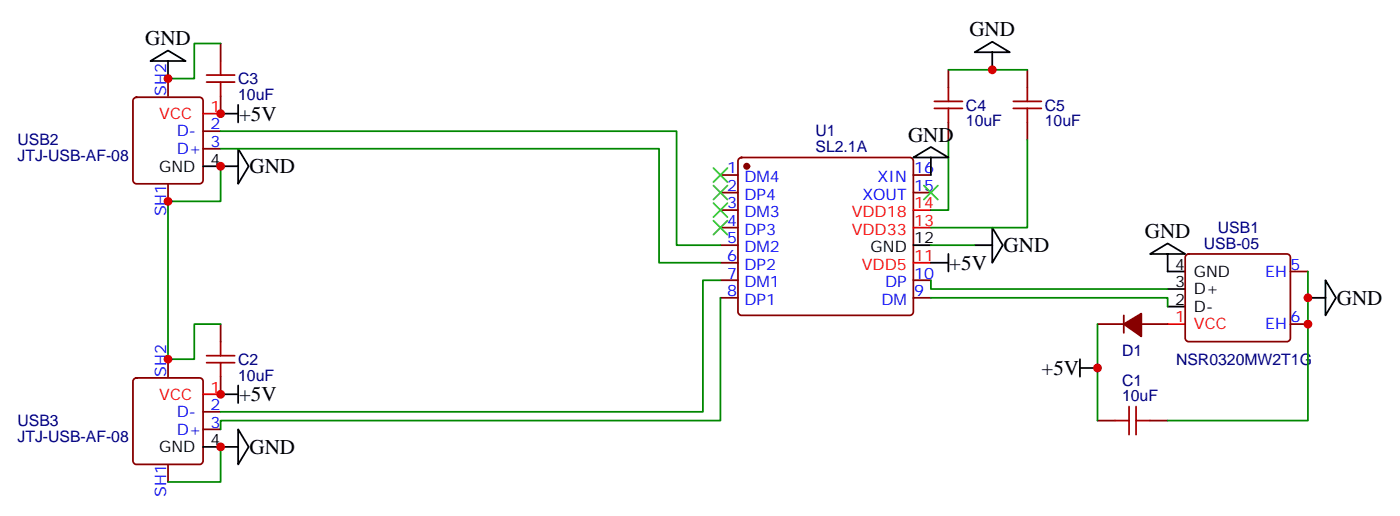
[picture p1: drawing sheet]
<svg xmlns="http://www.w3.org/2000/svg" width="282mm" height="104mm" viewBox="0 0 282 104" stroke-linecap="round" stroke-linejoin="round" font-family="sans-serif">
<g fill="none" stroke="#870000" stroke-width=".35">
<path d="M27 19.8l.4-.2h12.7a.71 .71 0 0 1 .8 .7v16a.76 .76 0 0 1-.8 .7h-12.7a.76 .76 0 0 1-.7-.7v-16zM33.8 15.8v3.5M44.4 8.7v3.6M44.4 19.3v3.6M190.8 14v3.6M206.7 14v3.6M33.8 37v3.5M40.9 26.4h3.5M40.9 29.9h3.5M144.9 35.2h3.5M144.9 38.7h3.5M148.7 31.9l.5-.2h33.8a.71 .71 0 0 1 .7 .7v30.3a.76 .76 0 0 1-.7 .7h-33.8a.76 .76 0 0 1-.8-.7v-30.3z"/>
<path d="M183.7 35.2h3.6M183.7 38.7h3.6M190.8 24.6v3.6M206.7 24.6v3.6M144.9 42.3h3.5M144.9 45.8h3.5M144.9 49.3h3.5M144.9 52.8h3.5M144.9 56.4h3.5M144.9 59.9h3.5M183.7 56.4h3.6M183.7 59.9h3.6"/>
<path d="M238.6 51.3l.5-.2h19.8a.71 .71 0 0 1 .7 .7v16.2a.76 .76 0 0 1-.7 .7h-19.8a.76 .76 0 0 1-.7-.7v-16.2zM259.6 54.6h3.5M27 76.2l.4-.2h12.7a.71 .71 0 0 1 .8 .7v16a.76 .76 0 0 1-.8 .7h-12.7a.76 .76 0 0 1-.7-.7v-16zM33.8 72.2v3.6M44.4 65.2v3.5M44.4 75.8v3.5M220.8 65.2h5.3M226.1 63.4v3.6M229.6 65.2h5.3M259.6 65.2h3.5M33.8 93.4v3.5M40.9 82.8h3.5"/>
<path d="M40.9 86.4h3.5M220.8 84.6h3.5M231.4 84.6h3.5"/>
</g>
<g fill="none" stroke="#000" stroke-width=".35">
<path d="M30.3 12.3l3.5-2.1 3.5 2.1zM33.8 12.3v3.5M196.1 10.5l3.5-2.1 3.5 2.1zM199.6 10.5v3.5M40.9 33.4h7M44.4 22.9h3.5M47.9 29.9l2.1 3.5-2.1 3.6zM47.9 21.1v3.5M183.7 31.7l3.6-2.1 3.5 2.1zM187.3 31.7v3.5M183.7 49.3h3.6M187.3 52.8h3.5"/>
<path d="M190.8 51.1v3.5M196.1 49.3h3.5M199.6 45.8l2.1 3.5-2.1 3.5zM231.4 51.1l3.5-2.1 3.5 2.1zM234.9 51.1v3.5h3.5M234.9 58.1h3.5M263.1 59.9h3.5M266.6 56.4l2.1 3.5-2.1 3.5zM44.4 79.3h3.5M47.9 77.5v3.6M217.2 74h3.6M217.2 72.2v3.6"/>
<path d="M234.9 61.7h3.5M40.9 89.9h7M47.9 86.4l2.1 3.5-2.1 3.5z"/>
</g>
<path d="M40.9 22.9h3.5M183.7 52.8h3.6M183.7 45.8h3.6M183.7 42.3h3.6M40.9 79.3h3.5M234.9 65.2h3.5" fill="none" stroke="#f00" stroke-width=".35"/>
<g fill="#870000" stroke="#870000" stroke-width=".35">
<path d="M226.1 65.2l3.5-2.1v4.6z"/>
<circle cx="150.2" cy="33.4" r=".53"/>
</g>
<g fill="none" stroke="#008700" stroke-width=".35">
<path d="M44.4 8.7h-5.3v7.1h-5.3M190.8 14h15.9M44.4 26.4h91.7v22.9h8.8M44.4 29.9h88.2v22.9h12.3M44.4 33.4v7.1h-10.6v31.7h5.3v-7h5.3M190.8 28.2v14.1h-3.5M206.7 28.2v17.6h-19.4M144.9 59.9v24.7h-100.5v1.8M144.9 56.4h-3.5v26.4h-97M187.3 56.4v1.7h47.6M187.3 59.9h47.6v1.8M187.3 49.3h8.8"/>
<path d="M263.1 54.6v30h-28.2M220.8 65.2v19.4M44.4 89.9v7h-10.6"/>
</g>
<g fill="none" stroke="#a10000" stroke-width=".35">
<path d="M41.6 16.5h5.6M41.6 15.1h5.6M44.4 12.3v2.8M44.4 16.5v2.8M190.8 17.6v2.8M206.7 17.6v2.8M188 21.8h5.6M188 20.4h5.6M190.8 21.8v2.8M203.8 21.8h5.7M203.8 20.4h5.7M206.7 21.8v2.8"/>
<path d="M41.6 73h5.6M41.6 71.5h5.6M44.4 68.7v2.8M44.4 73v2.8M224.3 84.6h2.8M227.1 81.8v5.6M228.5 84.6h2.9M228.5 81.8v5.6"/>
</g>
<path d="M143.5 33.8l2.8 2.8M143.5 37.3l2.8 2.8M146.3 33.8l-2.8 2.8M146.3 37.3l-2.8 2.8M185.8 37.3l2.9 2.8M188.7 37.3l-2.9 2.8M143.5 40.9l2.8 2.8M143.5 44.4l2.8 2.8M146.3 40.9l-2.8 2.8M146.3 44.4l-2.8 2.8" fill="none" stroke="#3c3" stroke-width=".35"/>
<g fill="#c00">
<circle cx="44.4" cy="33.4" r=".88"/>
<circle cx="33.8" cy="40.5" r=".88"/>
<circle cx="44.4" cy="89.9" r=".88"/>
<circle cx="220.8" cy="74" r=".88"/>
<circle cx="263.1" cy="65.2" r=".88"/>
<circle cx="263.1" cy="59.9" r=".88"/>
<circle cx="44.4" cy="79.3" r=".88"/>
<circle cx="44.4" cy="22.9" r=".88"/>
<circle cx="33.8" cy="15.8" r=".88"/>
<circle cx="33.8" cy="72.2" r=".88"/>
<circle cx="199.6" cy="14" r=".88"/>
</g>
<g font-size="4.2">
<text x="29.2" y="9.1">GND</text>
<text x="195" y="7.3">GND</text>
<text x="48.1" y="24.3">+5V</text>
<text x="182.7" y="28.5">GND</text>
<text x="50.2" y="34.9">GND</text>
<text x="230.3" y="47.9">GND</text>
<text x="201.9" y="50.8">GND</text>
<text x="191" y="54.3">+5V</text>
<text x="268.9" y="61.3">GND</text>
<text x="209.5" y="75.4">+5V</text>
<text x="48.1" y="80.7">+5V</text>
<text x="50.2" y="91.3">GND</text>
</g>
<g font-size="3.2" fill="#000080">
<text x="47.9" y="17">C3</text>
<text x="47.9" y="20.1">10uF</text>
<text x="194.3" y="22.3">C4</text>
<text x="210.2" y="22.3">C5</text>
<text x="3.5" y="29.2">USB2</text>
<text x="164" y="27.4">U1</text>
<text x="194.3" y="25.4">10uF</text>
<text x="210.2" y="25.4">10uF</text>
<text x="3.5" y="32.4">JTJ-USB-AF-08</text>
<text x="164" y="30.6">SL2.1A</text>
<text x="245" y="46.8">USB1</text>
<text x="242.2" y="50">USB-05</text>
<text x="225.7" y="71.7">D1</text>
<text x="47.9" y="76.5">10uF</text>
<text x="47.9" y="73.4">C2</text>
<text x="225.7" y="77.6">C1</text>
<text x="236.6" y="73.4">NSR0320MW2T1G</text>
<text x="225.7" y="80.7">10uF</text>
<text x="3.5" y="88.8">JTJ-USB-AF-08</text>
<text x="3.5" y="85.7">USB3</text>
</g>
<g font-size="3.2" fill="#f00">
<text x="32" y="23.9">VCC</text>
<text x="42.4" y="22.5">1</text>
<text x="183.9" y="41.9">14</text>
<text x="171.3" y="47.2">VDD33</text>
<text x="171.3" y="43.7">VDD18</text>
<text x="183.9" y="45.4">13</text>
<text x="183.9" y="52.5">11</text>
<text x="173.3" y="54.3">VDD5</text>
<text x="236.4" y="64.8">1</text>
<text x="240.2" y="66.3">VCC</text>
<text x="32" y="80.4">VCC</text>
<text x="42.4" y="79">1</text>
</g>
<g font-size="3.2" fill="#00f">
<text x="33.4" y="19.3" transform="rotate(-90 33.4 19.3)">SH2</text>
<text x="35.6" y="27.4">D-</text>
<text x="42.4" y="26">2</text>
<text x="42.4" y="29.6">3</text>
<text x="35.6" y="31">D+</text>
<text x="146.3" y="34.9">1</text>
<text x="183.9" y="34.9">16</text>
<text x="146.3" y="38.4">2</text>
<text x="146.3" y="41.9">3</text>
<text x="149.8" y="36.6">DM4</text>
<text x="149.8" y="40.1">DP4</text>
<text x="173.5" y="40.1">XOUT</text>
<text x="176.5" y="36.6">XIN</text>
<text x="183.9" y="38.4">15</text>
<text x="33.4" y="43.5" transform="rotate(-90 33.4 43.5)">SH1</text>
<text x="146.3" y="45.4">4</text>
<text x="149.8" y="43.7">DM3</text>
<text x="149.8" y="47.2">DP3</text>
<text x="146.3" y="49">5</text>
<text x="146.3" y="52.5">6</text>
<text x="149.8" y="50.7">DM2</text>
<text x="146.3" y="56">7</text>
<text x="146.3" y="59.5">8</text>
<text x="149.8" y="54.3">DP2</text>
<text x="149.8" y="57.8">DM1</text>
<text x="178.1" y="57.8">DP</text>
<text x="183.9" y="59.5">9</text>
<text x="183.9" y="56">10</text>
<text x="254.5" y="55.7">EH</text>
<text x="259.6" y="54.3">5</text>
<text x="149.8" y="61.3">DP1</text>
<text x="177.3" y="61.3">DM</text>
<text x="259.6" y="64.8">6</text>
<text x="254.5" y="66.3">EH</text>
<text x="33.4" y="75.8" transform="rotate(-90 33.4 75.8)">SH2</text>
<text x="35.6" y="83.9">D-</text>
<text x="42.4" y="82.5">2</text>
<text x="35.6" y="87.4">D+</text>
<text x="42.4" y="86">3</text>
<text x="33.4" y="100" transform="rotate(-90 33.4 100)">SH1</text>
</g>
<g font-size="3.2">
<text x="32" y="34.5">GND</text>
<text x="42.4" y="33.1">4</text>
<text x="175.1" y="50.7">GND</text>
<text x="183.9" y="49">12</text>
<text x="236.4" y="54.3">4</text>
<text x="236.4" y="57.8">3</text>
<text x="240.2" y="55.7">GND</text>
<text x="240.2" y="59.2">D+</text>
<text x="236.4" y="61.3">2</text>
<text x="240.2" y="62.7">D-</text>
<text x="42.4" y="89.5">4</text>
<text x="32" y="90.9">GND</text>
</g>
</svg>
